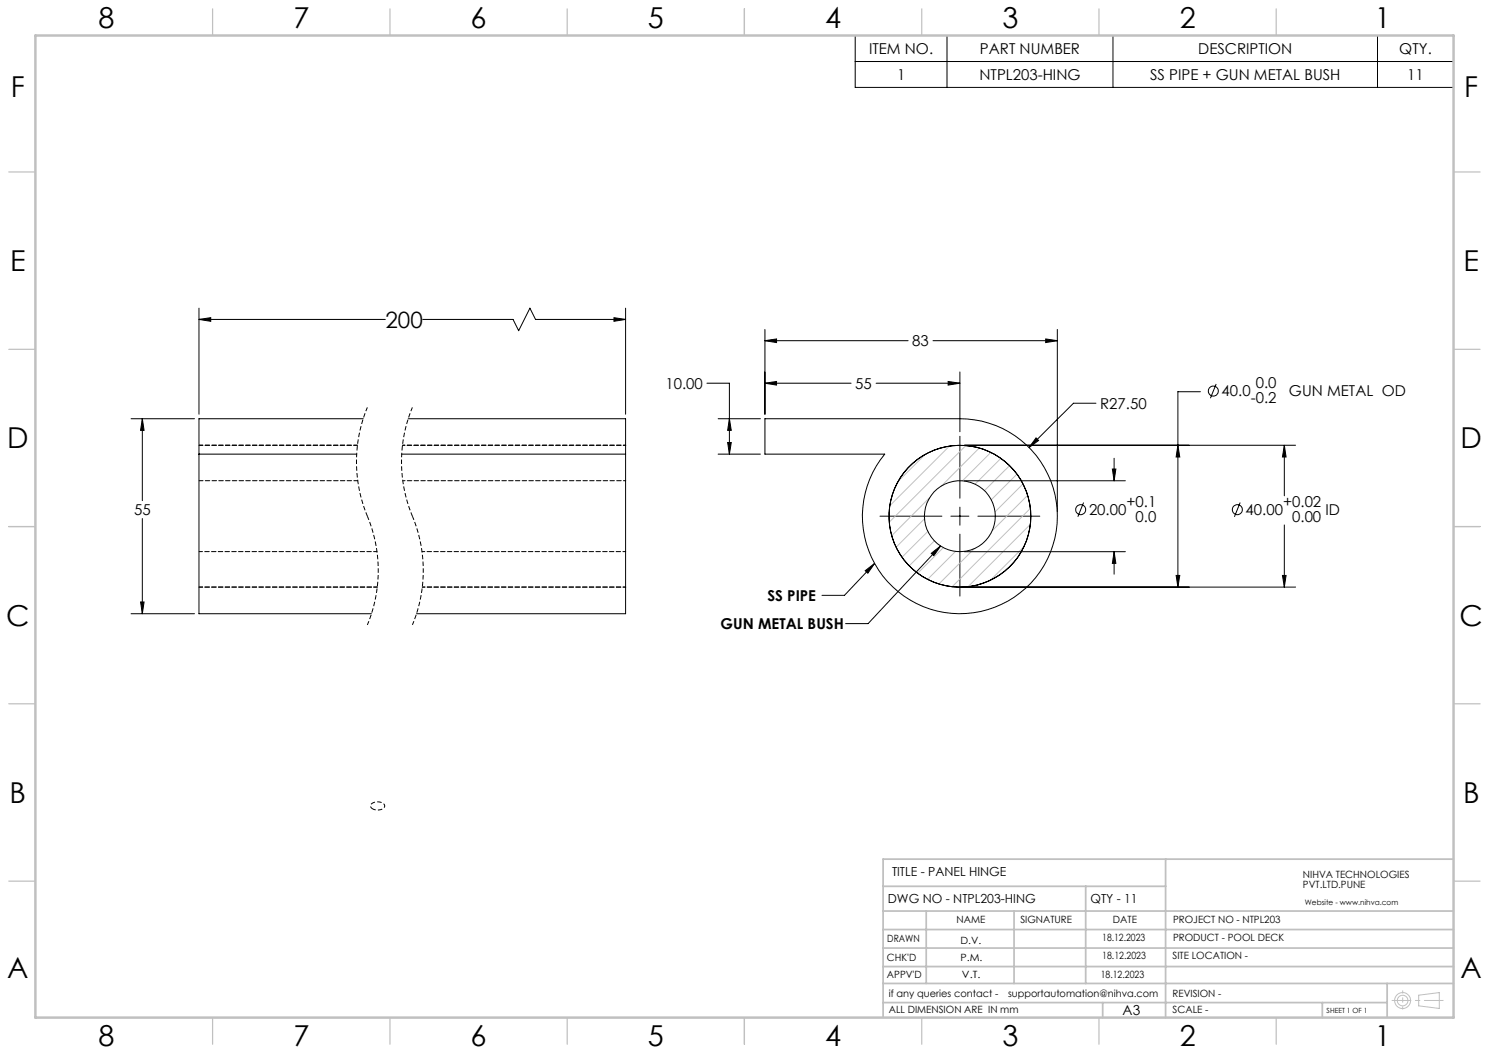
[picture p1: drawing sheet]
<svg xmlns="http://www.w3.org/2000/svg" width="420mm" height="297mm" viewBox="0 0 420 297" stroke-linecap="round" stroke-linejoin="round" font-family="sans-serif">
<g fill="none" stroke="#000" stroke-width=".28">
<path d="M241.2 10h168.8v14.7h-168.8zM241.2 17.4h168.8M267.1 10v14.7M313.9 10v14.7M388.5 10v14.7M56.1 90.1l3.3-.5v1zM56.1 86.9v29.9M56.1 90.1h52.6M119.2 90.1h25.5l1.6 3.2 3.2-6.4 1.6 3.2h25.4M173.2 89.6l3.3 .5-3.3 .5zM176.5 86.9v29.9M215.8 92.9v23.9"/>
<path d="M215.8 96.1h40.4M215.8 96.1l3.2-.5v1zM263.2 96.1h35M295 95.6l3.2 .5-3.2 .5zM298.2 92.9v51.4M37 118.1h17.9M40.1 118.1v23.1M40.1 118.1l.5 3.3h-.9zM102.4 118.1h-46.3v10M115.1 118.1h61.4v10M199.4 108.1h6.3v20M202.6 118.1h11.9"/>
<path d="M205.7 118.1l.6 3.3h-1.1zM215.8 118.1h55a27.5 27.5 0 0 1 26.7 33.8 27.5 27.5 0 0 1-39 18.3 27.5 27.5 0 0 1-8.9-42.1h-33.8zM215.8 108.1h24.3M215.8 108.1l3.2-.5v1zM247.1 108.1h23.7M267.4 107.6l3.4 .5-3.4 .5zM270.8 104.9v16.9M309.1 113.7h-6.3l-12.5 12.5M338.6 110.5h-6.4v55.1M343 108.3l-1.6 4M56.1 128.1v45h48.7M56.1 128.1h44.5"/>
<path d="M113.3 128.1h63.2M176.5 128.1v45h-59M202.6 128.1h11.9M205.2 124.8h1.1l-.6 3.3zM270.8 123v17.5M272 135.6h45.4M272 125.6h93.4M292.2 123.5l.7 .7-2.6 2zM313.8 132.3h.9l-.4 3.3zM314.3 129.3v6.3M332.2 125.6l.6 3.3h-1zM362.3 125.6v14.2"/>
<path d="M362.3 125.6l.5 3.3h-1.1zM40.1 146.3v26.8M246.7 158.9l-8.5 9h-6.4M248.2 145.6h17.5M262.7 156.1l2.6-2.1-1.9 2.7zM265.3 154l-20.4 21.9h-6.4M268.2 145.6h5.1M270.8 143v5.1M270.8 150.7v17.4M272 155.6h45.4M275.8 145.6h17.5M305.6 141.7l-1.6 4.1"/>
<path d="M314.3 155.6v6.4M314.3 155.6l.4 3.3h-.9zM349.8 141.7l-1.6 4.1M362.3 148.1v17.5M37 173.1h17.9M39.7 169.8h.9l-.5 3.3zM244.1 161l2.6-2.1-1.9 2.8zM272 165.6h93.4M331.8 162.3h1l-.6 3.3zM361.7 162.3h1.1l-.5 3.3z"/>
<circle cx="342.2" cy="110.3" r="1.42"/>
<circle cx="270.7" cy="145.6" r="10"/>
<circle cx="270.8" cy="145.6" r="20"/>
<circle cx="304.8" cy="143.8" r="1.41"/>
<circle cx="349" cy="143.8" r="1.4"/>
</g>
<path d="M103.6 114.9a39.9 39.9 0 0 0 0 30.7M116.3 114.9a39.9 39.9 0 0 0 0 30.7M103.6 145.6a39.9 39.9 0 0 1 0 30.7M116.3 145.6a39.9 39.9 0 0 1 0 30.7" fill="none" stroke="#000" stroke-width=".28" stroke-dasharray="1.3 .6" stroke-dashoffset=".1" stroke-linecap="butt"/>
<g fill="none" stroke="#c0c0c0" stroke-width=".28">
<path d="M261 128.2l-7.7 7.6M267.8 125.8l-16.8 16.9M272.5 125.7l-21.7 21.6M276.2 126.4l-10.7 10.7M279.5 127.6l-8 8M282.3 129.3l-7.3 7.3M284.8 131.3l-7.1 7.1M286.8 133.7l-7.2 7.3M288.6 136.5l-7.9 7.9M289.9 139.7l-10 9.9M260.8 146.3l-8 8M261.7 149.9l-7.3 7.3"/>
<path d="M262.2 140.4l-10.7 10.7M263.6 152.5l-7.1 7.1M266.1 154.4l-7.2 7.3M269.5 155.5l-7.8 7.9M274.8 154.8l-10 9.9M288.8 154.2l-9.4 9.5M290.6 143.4l-22 22.1M290.6 147.9l-17.6 17.6M400.2 280.7l5.8-.7v4.4l-5.8-.7z"/>
<circle cx="395.6" cy="282.2" r="2.26"/>
<circle cx="395.6" cy="282.2" r="1.49"/>
</g>
<path d="M105.1 228.1a.99 .99 0 0 1-.5-1.2 .99 .99 0 0 1 1.1-.6 2.03 2.03 0 0 1 2.8 1.2 2.54 2.54 0 0 1-3.4 .6" fill="none" stroke="#000" stroke-width=".28" stroke-dasharray="1.3 .6" stroke-dashoffset=".4" stroke-linecap="butt"/>
<path d="M392.7 282.2h14.4" fill="none" stroke="#c0c0c0" stroke-width=".28" stroke-dasharray="15.2 1.3 1.3 1.3" stroke-dashoffset="9.9"/>
<path d="M395.7 279.5v5.1" fill="none" stroke="#c0c0c0" stroke-width=".28" stroke-dasharray="15.2 1.3 1.3 1.3" stroke-dashoffset="14.6"/>
<g fill="none" stroke="#c0c0c0" stroke-width=".35">
<path d="M60 2.5v7.5M110 2.5v7.5M160 2.5v7.5M210 2.5v7.5M260 2.5v7.5M310 2.5v7.5M360 2.5v7.5M2.5 48.5h7.5M410 48.5h7.5M2.5 98.5h7.5M410 98.5h7.5M2.5 148.5h7.5"/>
<path d="M410 148.5h7.5M2.5 198.5h7.5M410 198.5h7.5M2.5 248.5h7.5M410 248.5h7.5M60 287v7.5M110 287v7.5M160 287v7.5M210 287v7.5M260 287v7.5M310 287v7.5M360 287v7.5"/>
</g>
<g fill="none" stroke="#c0c0c0" stroke-width=".5">
<path d="M249.1 257h160.9M249.1 250h79.7M261.3 257v20.4M286 257v20.4M306.2 250v27.4M328.8 242.3v44.7M410 242.3h-160.9v44.7M249.1 272.6h160.9M249.1 267.4h160.9M249.1 262.2h160.9M249.1 277.4h160.9M391.3 277.4v9.6"/>
<path d="M249.1 282.8h142.2M311 282.8v4.2M373 282.8v4.2"/>
</g>
<path d="M10 10h400v277h-400z" fill="none" stroke="#c0c0c0" stroke-width=".7"/>
<g fill="#000">
<path d="M56.1 90.1l3.3-.5v1zM173.2 89.6l3.3 .5-3.3 .5z"/>
<path d="M205.7 118.1l.6 3.3h-1.1zM205.2 124.8h1.1l-.6 3.3zM313.8 132.3h.9l-.4 3.3zM314.3 155.6l.4 3.3h-.9zM292.2 123.5l-1.9 2.7 2.6-2zM332.2 125.6l.6 3.3h-1zM331.8 162.3h1l-.6 3.3zM215.8 108.1l3.2-.5v1zM267.4 107.6l3.4 .5-3.4 .5zM215.8 96.1l3.2-.5v1zM295 95.6l3.2 .5-3.2 .5zM362.3 125.6l.5 3.3h-1.1zM361.7 162.3h1.1l-.5 3.3zM40.1 118.1l.5 3.3h-.9zM39.7 169.8h.9l-.5 3.3z"/>
<path d="M262.7 156.1l2.6-2.1-1.9 2.7zM244.1 161l2.6-2.1-1.9 2.8z"/>
</g>
<path d="M176.5 125.6h-63M176.5 135.6h-62.9" fill="none" stroke="#000" stroke-width=".28" stroke-dasharray="1.3 .6" stroke-dashoffset=".6"/>
<path d="M119 155.6h57.5M119.1 165.6h57.4" fill="none" stroke="#000" stroke-width=".28" stroke-dasharray="1.3 .6" stroke-dashoffset=".5"/>
<path d="M100.8 125.6h-44.6M100.9 135.6h-44.7" fill="none" stroke="#000" stroke-width=".28" stroke-dasharray="1.3 .6" stroke-dashoffset=".2"/>
<path d="M56.2 155.6h50.1M56.2 165.6h50.2" fill="none" stroke="#000" stroke-width=".28" stroke-dasharray="1.3 .6" stroke-dashoffset=".3"/>
<g font-size="8.1">
<text x="27.8" y="8">8</text>
<text x="82.8" y="8">7</text>
<text x="132.8" y="8">6</text>
<text x="182.8" y="8">5</text>
<text x="232.8" y="8">4</text>
<text x="282.8" y="8">3</text>
<text x="332.8" y="8">2</text>
<text x="387.8" y="8">1</text>
<text x="3" y="27.2">F</text>
<text x="413" y="27.2">F</text>
<text x="2.8" y="76.5">E</text>
<text x="412.8" y="76.5">E</text>
<text x="2" y="126.5">D</text>
<text x="412" y="126.5">D</text>
<text x="1.7" y="176.5">C</text>
<text x="411.7" y="176.5">C</text>
<text x="2.7" y="226.5">B</text>
<text x="412.7" y="226.5">B</text>
<text x="2" y="275.7">A</text>
<text x="412" y="275.7">A</text>
<text x="27.8" y="295">8</text>
<text x="82.8" y="295">7</text>
<text x="132.8" y="295">6</text>
<text x="182.8" y="295">5</text>
<text x="232.8" y="295">4</text>
<text x="282.8" y="295">3</text>
<text x="332.8" y="295">2</text>
<text x="387.8" y="295">1</text>
</g>
<text font-size="6.3" x="108.7" y="92.5">200</text>
<g font-size="4.2">
<text x="245.1" y="15.2">ITEM NO.</text>
<text x="276.4" y="15.2">PART NUMBER</text>
<text x="338" y="15.2">DESCRIPTION</text>
<text x="394.7" y="15.2">QTY.</text>
<text x="253" y="22.5">1</text>
<text x="276.3" y="22.5">NTPL203-HING</text>
<text x="324.4" y="22.5">SS PIPE + GUN METAL BUSH</text>
<text x="396.9" y="22.5">11</text>
<text x="257.3" y="97.7">83</text>
<text x="187.7" y="109.7">10.00</text>
<text x="241.3" y="109.7">55</text>
<text x="344.6" y="111.8">40.0</text>
<text x="352.8" y="113.7">-0.2</text>
<text x="354.2" y="109.6">0.0</text>
<text x="363.6" y="111.8">GUN METAL OD</text>
<text x="310.3" y="115.3">R27.50</text>
<text x="317.7" y="143">+0.1</text>
<text x="361.9" y="143">+0.02</text>
<text x="37.8" y="145.3">55</text>
<text x="307.2" y="145.3">20.00</text>
<text x="320.3" y="147.1">0.0</text>
<text x="351.4" y="145.3">40.00</text>
<text x="364.5" y="147.1">0.00</text>
<text x="373.9" y="145.3">ID</text>
<text x="216.5" y="169.5">SS PIPE</text>
<text x="203.3" y="177.5">GUN METAL BUSH</text>
</g>
<text font-size="3.9" x="316.7" y="286.4">A3</text>
<g font-size="3.5">
<text x="251.6" y="247.2">TITLE - PANEL HINGE</text>
<text x="250.4" y="254.8">DWG NO - NTPL203-HING</text>
<text x="307.6" y="254.8">QTY - 11</text>
</g>
<g font-size="2.8">
<text x="367.5" y="247.7">NIHVA TECHNOLOGIES</text>
<text x="367.5" y="250.5">PVT.LTD.PUNE</text>
<text x="269.8" y="260.4">NAME</text>
<text x="287.8" y="260.4">SIGNATURE</text>
<text x="313.9" y="260.5">DATE</text>
<text x="330.9" y="260.5">PROJECT NO - NTPL203</text>
<text x="250.3" y="265.7">DRAWN</text>
<text x="270.9" y="266.1">D.V.</text>
<text x="310.9" y="265.5">18.12.2023</text>
<text x="330.9" y="265.5">PRODUCT - POOL DECK</text>
<text x="250.2" y="271.1">CHK'D</text>
<text x="250.2" y="275.8">APPV'D</text>
<text x="270.9" y="271.1">P.M.</text>
<text x="271.3" y="275.8">V.T.</text>
<text x="310.5" y="275.8">18.12.2023</text>
<text x="310.9" y="270.6">18.12.2023</text>
<text x="330.7" y="270.6">SITE LOCATION -</text>
<text x="250.7" y="281.1">if any queries contact -</text>
<text x="284.3" y="281.1">supportautomation@nihva.com</text>
<text x="330.7" y="281.1">REVISION -</text>
<text x="250.7" y="285.6">ALL DIMENSION ARE IN mm</text>
<text x="330.7" y="285.6">SCALE -</text>
</g>
<text font-size="2.1" x="368.1" y="255.1">Website - www.nihva.com</text>
<text font-size="2" x="374.2" y="285.6">SHEET 1 OF 1</text>
</svg>
